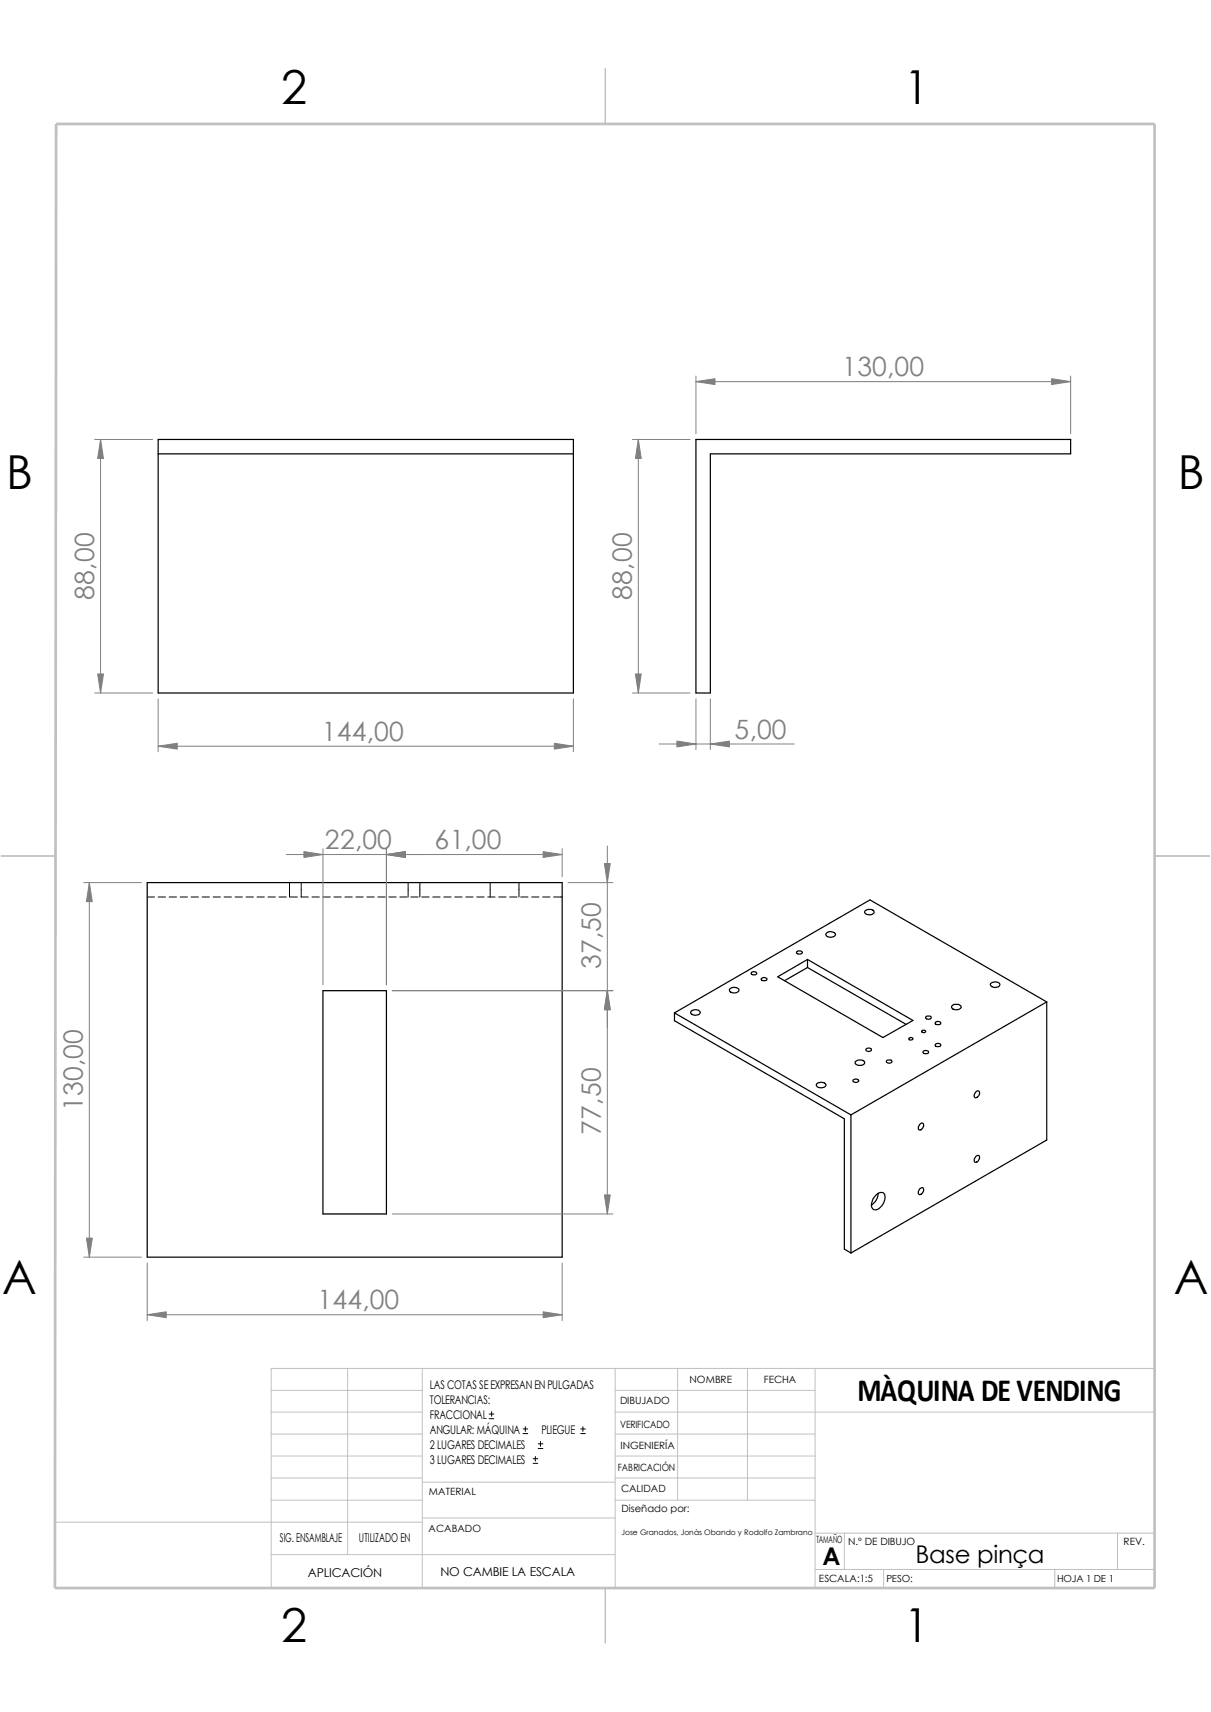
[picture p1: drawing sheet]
<svg xmlns="http://www.w3.org/2000/svg" width="210mm" height="297mm" viewBox="0 0 210 297" stroke-linecap="round" stroke-linejoin="round" font-family="sans-serif">
<g fill="none" stroke="#c0c0c0" stroke-width=".17">
<path d="M60.3 237.4v32.3M73.2 237.4v38.1M106.7 237.4v38.1M117.5 237.4v22.9M129.6 237.4v22.9M141.4 237.4v38.1M200.2 237.4h-153.2v38.1M47 252.6h26.2M47 256.4h26.2M47 241.2h26.2M47 245h26.2M47 248.8h26.2"/>
<path d="M73.2 257.1h33.5M106.7 256.4h34.7M106.7 241.2h34.7M106.7 245h93.5M106.7 248.8h34.7M106.7 252.6h34.7M9.5 264.1h63.7M47 269.7h59.7M47 260.3h26.2M73.2 263.4h33.5M106.7 260.3h34.7M141.4 272.3h58.8"/>
<path d="M141.4 266h58.8M146.4 266v6.3M153.2 272.3v3.2M182.9 272.3v3.2M193.8 266v6.3"/>
</g>
<path d="M105 11.9v9.6M.2 148.5h9.5M200.2 148.5h9.6M105 275.5v9.5" fill="none" stroke="#c0c0c0" stroke-width=".21"/>
<path d="M9.7 21.5h190.5v254h-190.7z" fill="none" stroke="#c0c0c0" stroke-width=".47"/>
<g fill="none" stroke="#000" stroke-width=".17">
<path d="M25.5 155.6h1.3M27.4 155.6h1.3M29.3 155.6h1.3M31.2 155.6h1.3M33.1 155.6h1.3M35.1 155.6h1.2M37 155.6h1.2M38.9 155.6h1.2M40.8 155.6h1.2M42.7 155.6h1.2M44.6 155.6h1.2M46.5 155.6h1.3"/>
<path d="M48.4 155.6h1.3M50.2 153.1v2.5M50.3 155.6h1.3M52.2 155.6h1.3M52.2 153.1v2.5M54.1 155.6h1.3M56 155.6h1.3M57.9 155.6h1.3M59.8 155.6h1.3M61.7 155.6h1.3M63.6 155.6h1.3M65.5 155.6h1.3"/>
<path d="M67.4 155.6h1.3M69.3 155.6h1.3M70.8 153.1v2.5M71.2 155.6h1.3M72.8 153.1v2.5M73.2 155.6h1.2M75.1 155.6h1.2M77 155.6h1.2M78.9 155.6h1.2M80.8 155.6h1.2M82.7 155.6h1.2M84.6 155.6h1.3"/>
<path d="M85 153.1v2.5M86.5 155.6h1.3M88.4 155.6h1.3M90 153.1v2.5M90.3 155.6h1.3M92.2 155.6h1.3M94.1 155.6h1.3M96 155.6h1.5M84.8 246.1h.8M84.8 245.3h.8M85.3 244.9v.8M90.7 248.7h.8"/>
<path d="M90.7 247.9h.8M91.1 247.5v.8M92.5 253.9h.8M92.5 253.1h.8M92.8 252.7v.8M93.3 251.3h.8M93.3 250.5h.8M93.7 250.1v.8M100.7 248.7h.8M100.7 247.9h.8M101.1 247.5v.8"/>
</g>
<g fill="none" stroke="#000" stroke-width=".21">
<path d="M27.4 76.2h72v44h-72zM27.4 78.7h72M120.7 76.2h65v2.5h-62.5v41.5h-2.5zM25.5 153.1h72v65h-72zM150 158.1a1.12 1.12 0 0 1 1.6 0 .71 .71 0 0 1-1.1 .6l-.6-.4zM56 171.9h11v38.7h-11zM117 175.7v1.4l29.4 17v22.6l1.2 .7M117 175.7l30.6 17.7M119.8 175.4a1.05 1.05 0 0 1 1.7 .3 1 1 0 0 1-1.7 0zM126.5 171.7a1.05 1.05 0 0 1 1.6 0 .91 .91 0 0 1-1.5 .3zM130.4 168.7a.48 .48 0 0 1 .5-.1 .48 .48 0 0 1 .3 .4 .49 .49 0 0 1-.5 .2 .49 .49 0 0 1-.4-.5zM132.2 169.7a.5 .5 0 0 1 .8 .3 .67 .67 0 0 1-1-.2z"/>
<path d="M134.9 169.5l5.1-3 18.3 10.5-5.2 3zM138.2 165.1a.64 .64 0 0 1 .9 .2 .6 .6 0 0 1-1-.1zM140 167.9l-3.9 2.2M140 166.5v1.4M140 167.9l17.1 9.8M143.3 162a1.05 1.05 0 0 1 1.6 .1 1 1 0 0 1-1.7 .1zM159.9 178.9a.35 .35 0 0 1 .3-.2 .35 .35 0 0 1 .3 .3 .36 .36 0 0 1-.4 .2 .36 .36 0 0 1-.2-.3zM160.7 176.3a.48 .48 0 0 1 .5-.1 .48 .48 0 0 1 .3 .5 .49 .49 0 0 1-.6 .2 .49 .49 0 0 1-.3-.5zM162.3 177.3a.48 .48 0 0 1 .5-.1 .48 .48 0 0 1 .3 .4 .49 .49 0 0 1-.5 .2 .49 .49 0 0 1-.4-.4zM165.2 174.4a.97 .97 0 0 1 1.5 .4 1.03 1.03 0 0 1-1.7-.1zM171.8 170.6a1 1 0 0 1 1.6 .3 .91 .91 0 0 1-.9 .4 .91 .91 0 0 1-.8-.6zM181.5 173.8l-30.6-17.7-33.9 19.6"/>
<path d="M181.5 173.8l-33.9 19.6M181.5 173.8v24l-33.9 19.6M141.6 188.1a1.05 1.05 0 0 1 1.7 .1 .96 .96 0 0 1-1.7 0zM147.6 193.4v24M148 187.4a.6 .6 0 0 1 .9 .1 .58 .58 0 0 1-1 0zM148.3 184.2a1.18 1.18 0 0 1 1.6 0 .67 .67 0 0 1-.9 .6l-.5-.1-.2-.3zM150.3 181.9a.48 .48 0 0 1 .5-.1 .48 .48 0 0 1 .3 .4 .49 .49 0 0 1-.5 .2 .49 .49 0 0 1-.4-.4zM153.8 183.9a.48 .48 0 0 1 .5 0 .48 .48 0 0 1 .3 .4 .49 .49 0 0 1-.5 .2 .49 .49 0 0 1-.3-.5zM157.6 180.1a.37 .37 0 0 1 .4-.1 .37 .37 0 0 1 .3 .3 .37 .37 0 0 1-.4 .1 .37 .37 0 0 1-.3-.3zM159.6 194.9a.36 .36 0 0 1 .6 0 .36 .36 0 0 1-.1 .6 .54 .54 0 0 1-.2 .4 .54 .54 0 0 1-.6 0v-.4zM160.2 182.3a.48 .48 0 0 1 .5-.1 .48 .48 0 0 1 .3 .5 .49 .49 0 0 1-.5 .2 .49 .49 0 0 1-.4-.5zM162.3 181.1a.48 .48 0 0 1 .5-.1 .48 .48 0 0 1 .3 .4 .49 .49 0 0 1-.5 .2 .49 .49 0 0 1-.4-.4z"/>
<path d="M169.2 189.4a.38 .38 0 0 1 .6-.1 .38 .38 0 0 1 0 .6 .58 .58 0 0 1-.8 .4v-.4zM151.9 207.3a.9 .9 0 0 1 1.5 0 2.18 2.18 0 0 1-1.7 2.6 .88 .88 0 0 1-.5-1.3l.2-.6zM152.3 207a2.77 2.77 0 0 1-1.2 2.1M159.5 206.2a.4 .4 0 0 1 .7 0 .4 .4 0 0 1-.1 .6l-.2 .3a.35 .35 0 0 1-.5 .1 .35 .35 0 0 1-.1-.5zM169.3 200.5a.36 .36 0 0 1 .5 0 .36 .36 0 0 1 0 .5 .58 .58 0 0 1-.8 .5v-.4z"/>
</g>
<g fill="none" stroke="#808080" stroke-width=".17">
<path d="M16.4 76.2h10.1M17.4 76.2v44M109.7 76.2h10M110.7 76.2v44M120.7 65.2v10M120.7 66.2h65M185.7 65.2v10M16.4 120.2h10.1M27.4 121.2v9.2M27.4 129.5h72M99.4 121.2v9.2M109.7 120.2h10"/>
<path d="M114.3 129.1h23.5M120.7 121.2v8.8M123.2 121.2v8.8M14.5 153.1h10M15.5 153.1v65M49.7 148.3h47.8M56 147.2v23.7M67 147.2v23.7M97.5 147.2v4.9M98.5 153.1h7.8M105.3 146.8v63.8M68 171.9h38.3"/>
<path d="M14.5 218.1h10M25.5 219.1v10M68 210.6h38.3M97.5 219.1v10M25.5 228.1h72"/>
</g>
<g fill="#808080" stroke="#808080" stroke-width=".17">
<path d="M52.7 147.7l3.3 .6-3.3 .5z"/>
<path d="M67 148.3l3.3-.6v1.1z"/>
<path d="M94.2 147.7l3.3 .6-3.3 .5z"/>
<path d="M105.3 171.9l.5 3.3h-1z"/>
<path d="M104.8 149.8h1l-.5 3.3z"/>
<path d="M104.8 207.3h1l-.5 3.3z"/>
<path d="M15 214.8h1l-.5 3.3z"/>
<path d="M15.5 153.1l.5 3.3h-1z"/>
<path d="M94.2 227.6l3.3 .5-3.3 .5z"/>
<path d="M25.5 228.1l3.3-.5v1z"/>
<path d="M110.7 76.2l.5 3.3h-1z"/>
<path d="M110.2 116.9h1l-.5 3.3z"/>
<path d="M123.2 129.1l3.3-.5v1z"/>
<path d="M117.4 128.6l3.3 .5-3.3 .5z"/>
<path d="M182.4 65.7l3.3 .5-3.3 .5z"/>
<path d="M120.7 66.2l3.3-.5v1z"/>
<path d="M27.4 129.5l3.3-.6v1.1z"/>
<path d="M96.1 128.9l3.3 .6-3.3 .5z"/>
<path d="M16.9 116.9h1l-.5 3.3z"/>
<path d="M17.4 76.2l.5 3.3h-1z"/>
</g>
<g font-size="8.1">
<text x="48.8" y="18.1">2</text>
<text x="156.7" y="18.1">1</text>
<text x="1.1" y="84.8">B</text>
<text x="204.3" y="84.8">B</text>
<text x=".4" y="224.5">A</text>
<text x="203.6" y="224.5">A</text>
<text x="48.8" y="284.8">2</text>
<text x="156.7" y="284.8">1</text>
</g>
<text font-size="5.6" x="148.7" y="243">MÀQUINA DE VENDING</text>
<g font-size="4.6" fill="#808080">
<text x="146.1" y="65.3">130,00</text>
<text x="16.3" y="104" transform="rotate(-90 16.3 104)">88,00</text>
<text x="109.6" y="104" transform="rotate(-90 109.6 104)">88,00</text>
<text x="55.8" y="128.5">144,00</text>
<text x="127.4" y="128.1">5,00</text>
<text x="56.4" y="147.3">22,00</text>
<text x="75.4" y="147.3">61,00</text>
<text x="104.2" y="168.1" transform="rotate(-90 104.2 168.1)">37,50</text>
<text x="14.4" y="192.7" transform="rotate(-90 14.4 192.7)">130,00</text>
<text x="104.2" y="196.8" transform="rotate(-90 104.2 196.8)">77,50</text>
<text x="55" y="227.2">144,00</text>
</g>
<g font-size="4.2">
<text x="142.6" y="271.5">A</text>
<text x="158.8" y="271.2">Base pinça</text>
</g>
<g font-size="2.1">
<text x="74.5" y="241">LAS COTAS SE EXPRESAN EN PULGADAS</text>
<text x="74.5" y="243.6">TOLERANCIAS:</text>
<text x="74.5" y="246.2">FRACCIONAL</text>
<text x="74.5" y="248.8">ANGULAR: MÁQUINA</text>
<text x="74.5" y="251.3">2 LUGARES DECIMALES</text>
<text x="93.9" y="248.8">PLIEGUE</text>
<text x="74.5" y="253.9">3 LUGARES DECIMALES</text>
<text x="48.6" y="267.5">SIG. ENSAMBLAJE</text>
<text x="62.2" y="267.5">UTILIZADO EN</text>
<text x="53.4" y="273.6">APLICACIÓN</text>
<text x="76.4" y="273.4">NO CAMBIE LA ESCALA</text>
</g>
<g font-size="1.7">
<text x="119.6" y="239.9">NOMBRE</text>
<text x="132.5" y="239.9">FECHA</text>
<text x="107.5" y="243.6">DIBUJADO</text>
<text x="107.6" y="247.7">VERIFICADO</text>
<text x="107.6" y="251.3">INGENIERÍA</text>
<text x="107.1" y="255.3">FABRICACIÓN</text>
<text x="74.4" y="259.3">MATERIAL</text>
<text x="107.7" y="258.8">CALIDAD</text>
<text x="107.8" y="262.4">Diseñado por:</text>
<text x="74.3" y="265.8">ACABADO</text>
<text x="141.6" y="267.8">TAMAÑO</text>
<text x="147.1" y="268">N.º DE DIBUJO</text>
<text x="194.9" y="268.1">REV.</text>
<text x="142" y="274.5">ESCALA:1:5</text>
<text x="153.7" y="274.5">PESO:</text>
<text x="183.3" y="274.5">HOJA 1 DE 1</text>
</g>
<text font-size="1.3" x="107.8" y="266.2">Jose Granados, Jonàs Obando y Rodolfo Zambrano</text>
</svg>
